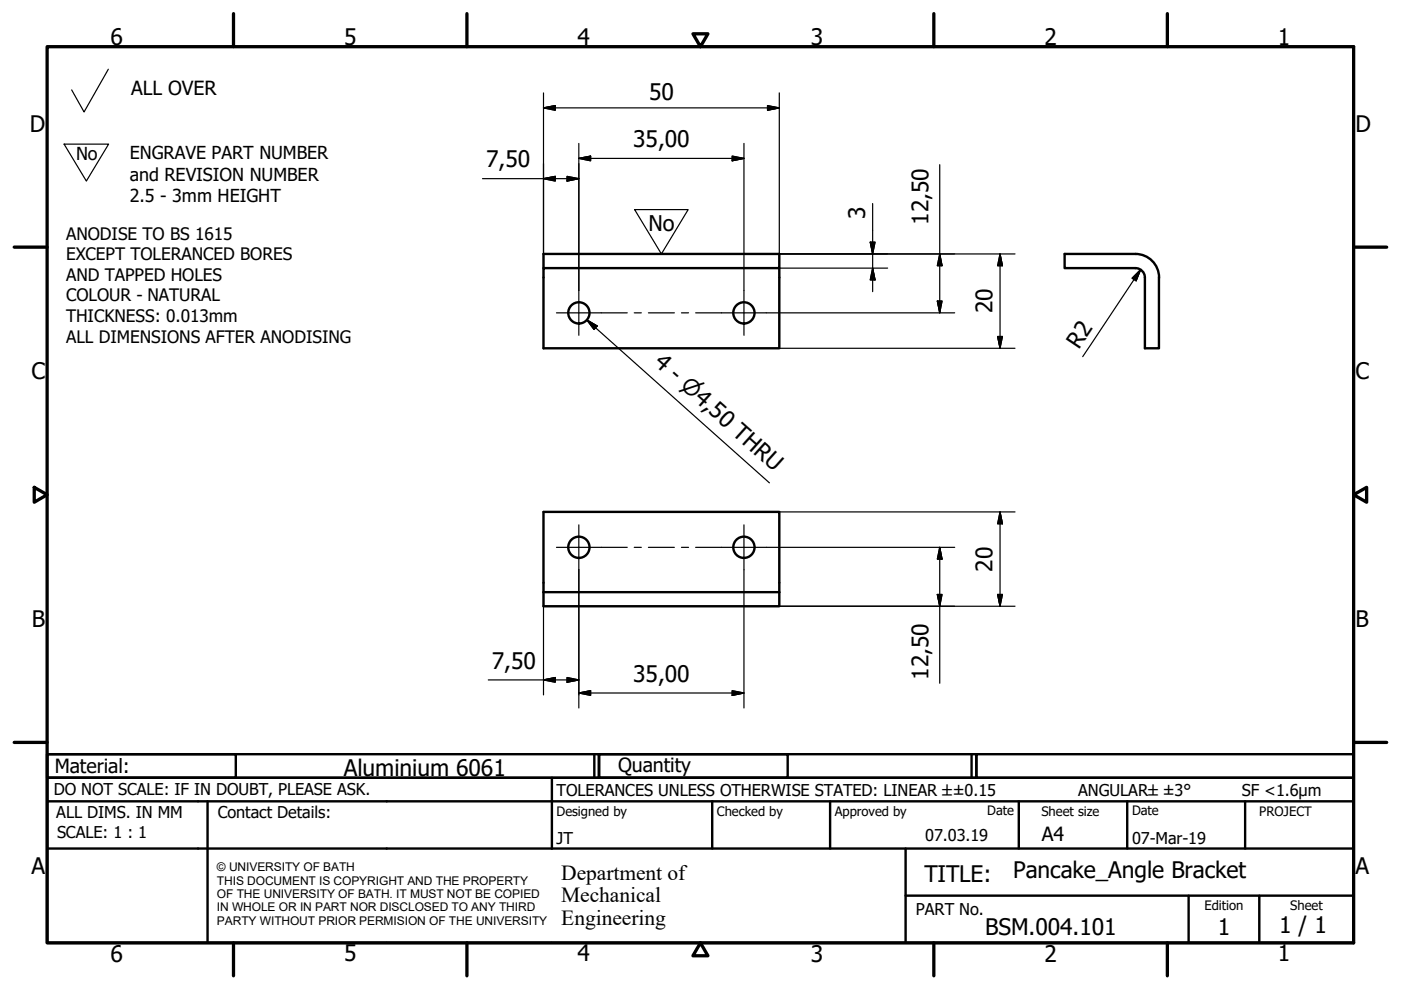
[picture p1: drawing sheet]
<svg xmlns="http://www.w3.org/2000/svg" width="297mm" height="210mm" viewBox="0 0 297 210" stroke-linecap="round" stroke-linejoin="round" font-family="sans-serif">
<!-- layer: Visible (ISO) -->
<g fill="none" stroke="#000" stroke-width=".51">
<path d="M115.2 56.8v-3h50v3h-50v17h50v-17M225.7 53.8h15a5 5 0 0 1 5 5v15h-3v-15a2 2 0 0 0-2-2h-15zM115.2 108.5h50v20h-50zM115.2 125.6h50"/>
<circle cx="122.7" cy="66.3" r="2.25"/>
<circle cx="157.7" cy="66.3" r="2.25"/>
<circle cx="122.7" cy="116" r="2.25"/>
<circle cx="157.7" cy="116" r="2.25"/>
</g>
<!-- layer: Border (ISO) -->
<g fill="none" stroke="#000" stroke-width=".7">
<path d="M10 9.9h277v190h-277zM49.5 2.9v7M99 2.9v7M146.9 7.2h3.2l-1.6 2.7zM198 2.9v7M247.5 2.9v7M3 52.4h7M287 52.4h7M7.3 103.3l2.7 1.6-2.7 1.6zM287 104.9l2.8-1.6v3.2zM3 157.4h7M287 157.4h7"/>
<path d="M49.5 199.9v7M99 199.9v7M148.5 199.9l1.6 2.7h-3.2zM198 199.9v7M247.5 199.9v7"/>
</g>
<!-- layer: Title (ISO) -->
<g fill="none" stroke="#000" stroke-width=".51">
<path d="M10 159.9h40v5h-40zM10 159.9h117v5h-117zM126 159.9v5M127 159.9h40v5h-40zM127 159.9h80v5h-80zM206 159.9v5M207 159.9h80v5h-80zM10 169.9v-5h277v5M10 169.9h277v30h-277zM10 179.9h277M44 169.9v30M117 164.9v15"/>
<path d="M151 169.9v10M176 169.9v10M192 179.9v20M216 169.9v10M239 169.9v10M264 169.9v10M192 189.9h95M252 189.9v10M267 189.9v10"/>
</g>
<!-- layer: Sketch Geometry (ISO) -->
<path d="M23 14.7l-5.2 9-2.6-4.6M13.6 30.6h9.4l-4.7 7.8zM134.6 44.4h11.3l-5.7 9.4z" fill="none" stroke="#000" stroke-width=".25"/>
<path d="M140.2 63.2h.1" fill="none" stroke="#fff" stroke-width=".21"/>
<!-- layer: Center Mark (ISO) -->
<path d="M122.7 61.6v9.5M157.7 61.6v9.5M122.7 111.3v9.5M157.7 111.3v9.5" fill="none" stroke="#000" stroke-width=".25"/>
<!-- layer: Centerline (ISO) -->
<path d="M118 66.3h15M134.5 66.3h1.5M137.5 66.3h5.5M144.5 66.3h1.5M147.5 66.3h15M118 116h15M134.5 116h1.5M137.5 116h5.5M144.5 116h1.5M147.5 116h15" fill="none" stroke="#000" stroke-width=".25"/>
<!-- layer: Dimension (ISO) -->
<g fill="none" stroke="#000" stroke-width=".25">
<path d="M115.2 19.7v39.1M165.2 19.7v34.1h50M102.3 37.9h20.4M115.2 22.9l2.5-.5v1zM115.2 37.9l2.5-.5v1zM115.2 22.9h50M120.2 37.4l2.5 .5-2.5 .5zM122.7 33.6l2.5-.5v1zM122.7 30.4v31.2M122.7 33.6h35M155.2 33.1l2.5 .5-2.5 .5zM157.7 30.4v31.2"/>
<path d="M162.7 22.4l2.5 .5-2.5 .5zM199.2 34.9v31.4M165.2 56.8h23M184.5 51.3h1l-.5 2.5zM185 56.8l.5 2.5h-1zM185 43.2v18.6M199.2 53.8l.5 2.5h-1zM212 53.8l.5 2.5h-1zM212 53.8v20M241.8 57.2l-.9 2.3-.9-.5zM241.8 57.2l-12.2 18.4M162.5 66.3h39.9"/>
<path d="M165.2 73.8h50M198.7 63.8h1l-.5 2.5zM211.5 71.3h1l-.5 2.5zM162.5 116h39.9M165.2 108.5h50M199.2 116l.5 2.5h-1zM199.2 116v28.9M212 108.5l.5 2.6h-1zM212 108.5v20M115.2 123.5v23.8M122.7 120.8v29.3M157.7 120.8v29.3"/>
<path d="M165.2 128.5h50M198.7 126h1l-.5 2.5zM211.5 126h1l-.5 2.5zM103.5 144.2h19.2M115.2 144.2l2.5-.5v.9zM120.2 143.7l2.5 .5-2.5 .4zM122.7 146.9l2.5-.5v1zM122.7 146.9h35M155.2 146.4l2.5 .5-2.5 .5z"/>
</g>
<g fill="#000" stroke="#000" stroke-width=".25">
<path d="M115.2 22.9l2.5-.5zM115.2 22.9l2.5-.5v1zM115.2 37.9l2.5-.5zM115.2 37.9l2.5-.5v1zM120.2 38.4l2.5-.5zM120.2 37.4l2.5 .5-2.5 .5zM122.7 33.6l2.5-.5zM122.7 33.6l2.5-.5v1zM155.2 34.1l2.5-.5zM155.2 33.1l2.5 .5-2.5 .5zM162.7 23.4l2.5-.5zM162.7 22.4l2.5 .5-2.5 .5z"/>
<path d="M184.5 51.3l.5 2.5zM184.5 51.3h1l-.5 2.5zM185 56.8l.5 2.5zM185 56.8l.5 2.5h-1zM199.2 53.8l.5 2.5zM199.2 53.8l.5 2.5h-1zM212 53.8l.5 2.5zM212 53.8l.5 2.5h-1zM241.8 57.2l-.9 2.3zM241.8 57.2l-.9 2.3-.9-.5zM198.7 63.8l.5 2.5zM198.7 63.8h1l-.5 2.5z"/>
<path d="M211.5 71.3l.5 2.5zM211.5 71.3h1l-.5 2.5zM199.2 116l.5 2.5zM199.2 116l.5 2.5h-1zM212 108.5l.5 2.6zM212 108.5l.5 2.6h-1zM198.7 126l.5 2.5zM198.7 126h1l-.5 2.5zM211.5 126l.5 2.5zM211.5 126h1l-.5 2.5zM115.2 144.2l2.5-.5zM115.2 144.2l2.5-.5v.9z"/>
<path d="M120.2 144.6l2.5-.4zM120.2 143.7l2.5 .5-2.5 .4zM122.7 146.9l2.5-.5zM122.7 146.9l2.5-.5v1zM155.2 147.4l2.5-.5zM155.2 146.4l2.5 .5-2.5 .5z"/>
</g>
<!-- layer: Symbol (ISO) -->
<path d="M124.4 67.8l2.2 1.3-.7 .8zM124.4 67.8l38.7 34.6" fill="none" stroke="#000" stroke-width=".25"/>
<path d="M124.4 67.8l2.2 1.3zM124.4 67.8l2.2 1.3-.7 .8z" fill="#000" stroke="#000" stroke-width=".25"/>
<g font-size="4.8">
<text x="23.4" y="9.5">6</text>
<text x="72.9" y="9.5">5</text>
<text x="122.4" y="9.5">4</text>
<text x="171.9" y="9.5">3</text>
<text x="221.4" y="9.5">2</text>
<text x="270.9" y="9.5">1</text>
<text x="137.6" y="21.3">50</text>
<text x="6.3" y="27.9">D</text>
<text x="287.4" y="27.9">D</text>
<text x="103.1" y="35.5">7,50</text>
<text x="134.3" y="31.2">35,00</text>
<text x="183.4" y="46.5" transform="rotate(-90 183.4 46.5)">3</text>
<text x="196.8" y="47.6" transform="rotate(-90 196.8 47.6)">12,50</text>
<text x="210.4" y="66.5" transform="rotate(-90 210.4 66.5)">20</text>
<text x="138.5" y="77.2" transform="rotate(42 138.5 77.2)">4 - ⌀4,50 THRU</text>
<text x="228.7" y="74.1" transform="rotate(-56 228.7 74.1)">R2</text>
<text x="6.7" y="80.4">C</text>
<text x="287.4" y="80.4">C</text>
<text x="210.4" y="121.2" transform="rotate(-90 210.4 121.2)">20</text>
<text x="6.8" y="132.9">B</text>
<text x="287.4" y="132.9">B</text>
<text x="104.3" y="141.8">7,50</text>
<text x="134.3" y="144.5">35,00</text>
<text x="196.8" y="144.1" transform="rotate(-90 196.8 144.1)">12,50</text>
<text x="72.9" y="164.6">Aluminium 6061</text>
<text x="6.7" y="185.4">A</text>
<text x="287.4" y="185.4">A</text>
<text x="196" y="187">TITLE:</text>
<text x="214.8" y="186.2">Pancake_Angle Bracket</text>
<text x="271.2" y="197.9">1 / 1</text>
<text x="23.4" y="203.9">6</text>
<text x="72.9" y="203.8">5</text>
<text x="122.4" y="203.8">4</text>
<text x="171.9" y="203.9">3</text>
<text x="208.9" y="198.2">BSM.004.101</text>
<text x="221.4" y="203.9">2</text>
<text x="258.2" y="198.2">1</text>
<text x="270.9" y="203.8">1</text>
</g>
<g font-size="4.6">
<text x="137.5" y="48.9">No</text>
<text x="119" y="186.5">Department of</text>
<text x="119" y="191.3">Mechanical</text>
<text x="119" y="196">Engineering</text>
</g>
<g font-size="4.1">
<text x="27.8" y="20.1">ALL OVER</text>
<text x="11.6" y="163.9">Material:</text>
<text x="131" y="163.7">Quantity</text>
<text x="220.9" y="178.4">A4</text>
</g>
<g font-size="3.8">
<text x="16.1" y="33.9">No</text>
<text x="27.5" y="33.8">ENGRAVE PART NUMBER</text>
<text x="27.5" y="38.3">and REVISION NUMBER</text>
<text x="27.5" y="42.9">2.5 - 3mm HEIGHT</text>
</g>
<g font-size="3.6">
<text x="14" y="50.9">ANODISE TO BS 1615</text>
<text x="14" y="55.2">EXCEPT TOLERANCED BORES</text>
<text x="14" y="59.6">AND TAPPED HOLES</text>
<text x="14" y="63.9">COLOUR - NATURAL</text>
<text x="14" y="68.3">THICKNESS: 0.013mm</text>
<text x="14" y="72.6">ALL DIMENSIONS AFTER ANODISING</text>
</g>
<g font-size="3.5">
<text x="11.4" y="168.5">DO NOT SCALE: IF IN DOUBT, PLEASE ASK.</text>
<text x="11.9" y="173.5">ALL DIMS. IN MM</text>
<text x="46.2" y="173.5">Contact Details:</text>
<text x="118" y="168.8">TOLERANCES UNLESS OTHERWISE STATED: LINEAR ±±0.15</text>
<text x="228.6" y="168.8">ANGULAR±±3°</text>
<text x="263.3" y="168.8">SF &lt;1.6µm</text>
<text x="12.1" y="177.6">SCALE: 1 : 1</text>
<text x="118" y="178.9">JT</text>
<text x="196.2" y="178.3">07.03.19</text>
<text x="240" y="178.9">07-Mar-19</text>
<text x="194.2" y="194.1">PART No.</text>
</g>
<g font-size="2.8">
<text x="118" y="173">Designed by</text>
<text x="152" y="173">Checked by</text>
<text x="177" y="173">Approved by</text>
<text x="209.3" y="172.9">Date</text>
<text x="220.8" y="173">Sheet size</text>
<text x="240" y="172.9">Date</text>
<text x="267" y="172.9">PROJECT</text>
<text x="255.4" y="193">Edition</text>
<text x="273.6" y="193">Sheet</text>
</g>
<g font-size="2.5">
<text x="46" y="184.7">© UNIVERSITY OF BATH</text>
<text x="46" y="187.6">THIS DOCUMENT IS COPYRIGHT AND THE PROPERTY</text>
<text x="46" y="190.4">OF THE UNIVERSITY OF BATH. IT MUST NOT BE COPIED</text>
<text x="46" y="193.2">IN WHOLE OR IN PART NOR DISCLOSED TO ANY THIRD</text>
<text x="46" y="196.1">PARTY WITHOUT PRIOR PERMISION OF THE UNIVERSITY</text>
</g>
</svg>
